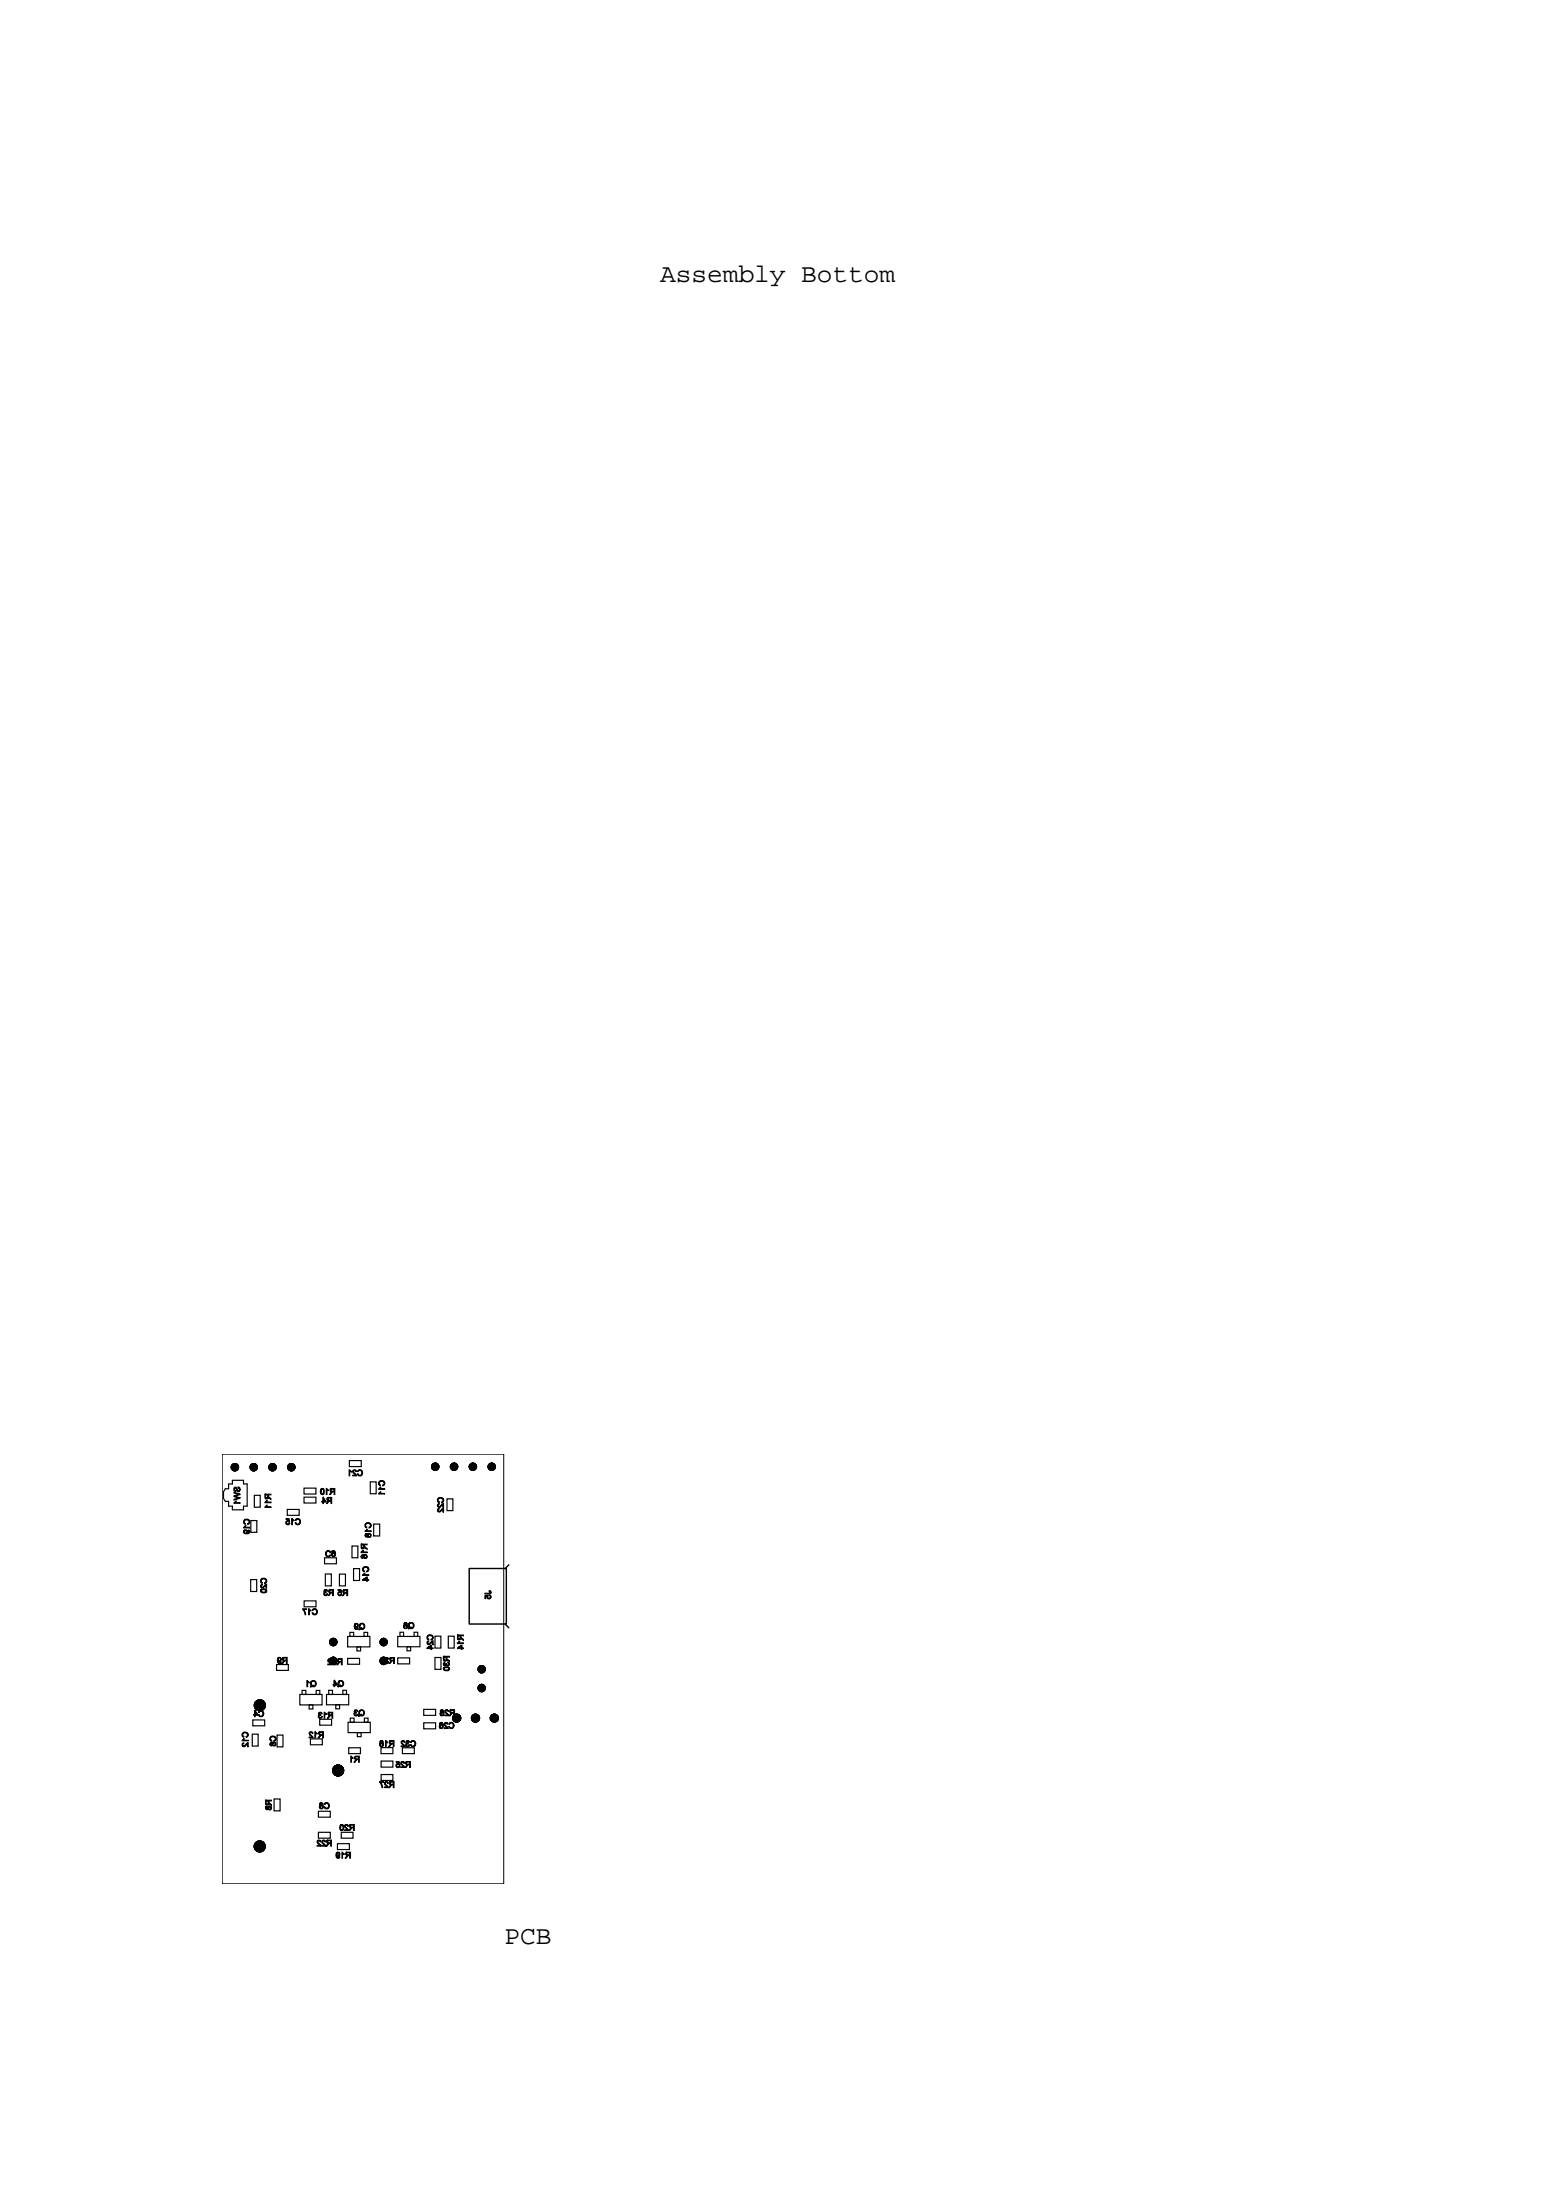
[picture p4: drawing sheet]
<svg xmlns="http://www.w3.org/2000/svg" width="210mm" height="297mm" viewBox="0 0 210 297" stroke-linecap="round" stroke-linejoin="round" font-family="sans-serif">
<!-- layer: 4 -->
<g fill="none" stroke="#000" stroke-width=".16">
<path d="M47.1 197.2h1.7v.8h-1.7zM30.9 200.3h.5v-.5h1.5v.5h.5v3h-.5v.5h-1.5v-.5h-.5v-.6h-.5l-.2-.4v-.9l.2-.4h.5zM33.8 213.2h.8v1.6h-.8zM33.8 205.3h.9v1.6h-.9zM34.3 201.9h.8v1.6h-.8zM38.8 203.8h1.6v.8h-1.6zM41 200.9h1.6v.8h-1.6zM41 202.1h1.6v.8h-1.6zM41 216.1h1.7v.8h-1.7zM43.8 210.3h1.6v.8h-1.6zM43.9 212.5h.8v1.6h-.8zM45.8 212.5h.8v1.6h-.8z"/>
<path d="M47.5 208.7h.8v1.6h-.8zM47.7 211.8h.8v1.6h-.8zM50 200h.8v1.6h-.8zM50.4 205.7h.8v1.6h-.8zM60.3 202.3h.8v1.6h-.8zM34 234.1h.8v1.6h-.8zM34.1 232.2h1.6v.8h-1.6zM37.3 224.7h1.6v.8h-1.6zM37.4 234.2h.8v1.6h-.8zM40.5 228.7h3v1.5h-3zM40.8 228.2h.5v.5h-.5zM41.7 230.2h.5v.5h-.5z"/>
<path d="M41.9 234.7h1.6v.8h-1.6zM42.7 228.2h.5v.5h-.5zM43.1 232.1h1.6v.8h-1.6zM44.1 228.7h3v1.4h-3zM44.4 228.2h.5v.5h-.5zM45.3 230.1h.5v.6h-.5zM46.3 228.2h.5v.5h-.5zM46.9 223.9h1.6v.8h-1.6zM46.9 220.9h3v1.4h-3zM47 232.5h3v1.4h-3zM47.1 235.9h1.5v.8h-1.5zM47.2 220.4h.5v.5h-.5z"/>
<path d="M47.3 231.9h.5v.6h-.5zM48.2 222.3h.5v.6h-.5zM48.2 233.9h.5v.5h-.5zM49.1 220.4h.5v.5h-.5zM49.2 231.9h.5v.6h-.5zM51.4 235.9h1.6v.8h-1.6zM51.4 237.7h1.6v.8h-1.6zM51.4 239.6h1.6v.7h-1.6zM53.7 223.8h1.6v.8h-1.6zM53.7 220.9h3v1.4h-3zM54 220.3h.5v.6h-.5zM54.3 235.9h1.6v.8h-1.6z"/>
<path d="M54.9 222.3h.5v.5h-.5zM55.9 220.3h.5v.6h-.5zM57.2 230.8h1.6v.8h-1.6zM57.2 232.6h1.6v.8h-1.6zM58.7 220.9h.8v1.6h-.8zM58.7 223.7h.8v1.7h-.8zM60.5 220.9h.8v1.6h-.8zM37 242.9h.8v1.6h-.8zM43 247.4h1.6v.7h-1.6zM43 244.5h1.6v.8h-1.6zM45.5 248.9h1.6v.8h-1.6zM46.1 247.4h1.5v.7h-1.5z"/>
</g>
<path d="M63.3 211.7h5v7.5h-5zM68.2 219.2l.5 .5M68.7 211.2l-.5 .5" fill="none" stroke="#000" stroke-width=".19"/>
<path d="M30 196.3h38v58h-38z" fill="none" stroke="#000" stroke-width=".13"/>
<g fill="#000" stroke="#000" stroke-width=".13">
<circle cx="31.7" cy="198.1" r=".5"/>
<circle cx="34.2" cy="198.1" r=".5"/>
<circle cx="36.8" cy="198.1" r=".5"/>
<circle cx="39.3" cy="198.1" r=".5"/>
<circle cx="58.7" cy="198" r=".5"/>
<circle cx="61.3" cy="198" r=".5"/>
<circle cx="63.8" cy="198" r=".5"/>
<circle cx="66.4" cy="198" r=".5"/>
<circle cx="35.1" cy="230.2" r=".75"/>
<circle cx="45" cy="221.7" r=".5"/>
<circle cx="45.6" cy="239" r=".75"/>
<circle cx="51.8" cy="221.7" r=".5"/>
<circle cx="61.6" cy="231.9" r=".55"/>
<circle cx="64.2" cy="231.9" r=".55"/>
<circle cx="65" cy="227.9" r=".5"/>
<circle cx="65" cy="225.3" r=".5"/>
<circle cx="66.7" cy="231.9" r=".55"/>
<circle cx="35" cy="249.3" r=".75"/>
</g>
<g font-size="3.5">
<text x="89.1" y="38">Assembly Bottom</text>
<text x="68.1" y="262.4">PCB</text>
</g>
<g font-size="1.2">
<text x="32.4" y="203.2" transform="rotate(-90 32.4 203.2)">SW1</text>
<text x="36.6" y="203.8" transform="rotate(-90 36.6 203.8)">R11</text>
<text x="43.1" y="201.7">R10</text>
<text x="43.4" y="203">R4</text>
<text x="46.8" y="199.2">C21</text>
<text x="51.9" y="201.9" transform="rotate(-90 51.9 201.9)">C11</text>
<text x="33.7" y="207.2" transform="rotate(-90 33.7 207.2)">C19</text>
<text x="38.5" y="205.8">C15</text>
<text x="45.4" y="209.3" transform="rotate(-180 45.4 209.3)">C9</text>
<text x="50.1" y="207.6" transform="rotate(-90 50.1 207.6)">C18</text>
<text x="59.9" y="204.2" transform="rotate(-90 59.9 204.2)">C22</text>
<text x="36" y="215.1" transform="rotate(-90 36 215.1)">C20</text>
<text x="43.6" y="215.4">R3 R5</text>
<text x="49.5" y="210.5" transform="rotate(-90 49.5 210.5)">R16</text>
<text x="49.8" y="213.6" transform="rotate(-90 49.8 213.6)">C14</text>
<text x="66.3" y="215.9" transform="rotate(-90 66.3 215.9)">J5</text>
<text x="40.7" y="218">C17</text>
<text x="47.6" y="219.9">Q9</text>
<text x="54.3" y="219.8">Q8</text>
<text x="37.3" y="224.5">R9</text>
<text x="41.1" y="227.7">Q1</text>
<text x="44.1" y="224.7">R32</text>
<text x="44.8" y="227.7">Q4</text>
<text x="51.2" y="224.6">R31</text>
<text x="58.5" y="222.8" transform="rotate(-90 58.5 222.8)">C24</text>
<text x="60.7" y="225.7" transform="rotate(-90 60.7 225.7)">R30</text>
<text x="62.5" y="222.8" transform="rotate(-90 62.5 222.8)">R14</text>
<text x="34.1" y="231.7">C4</text>
<text x="42.8" y="231.9">R13</text>
<text x="47.6" y="231.6">Q3</text>
<text x="59.2" y="233.3">C26</text>
<text x="59.3" y="231.6">R26</text>
<text x="33.5" y="235.9" transform="rotate(-90 33.5 235.9)">C12</text>
<text x="37.2" y="235.8" transform="rotate(-90 37.2 235.8)">C6</text>
<text x="41.6" y="234.6">R12</text>
<text x="47.1" y="237.9">R1</text>
<text x="51.1" y="235.8">R18 C32</text>
<text x="53.3" y="238.6">R25</text>
<text x="36.6" y="244.4" transform="rotate(-90 36.6 244.4)">R8</text>
<text x="43" y="244.2">C8</text>
<text x="51.1" y="241.3">R27</text>
<text x="42.7" y="249.2">R22</text>
<text x="45.2" y="250.8">R19</text>
<text x="45.8" y="247.1">R20</text>
</g>
</svg>
